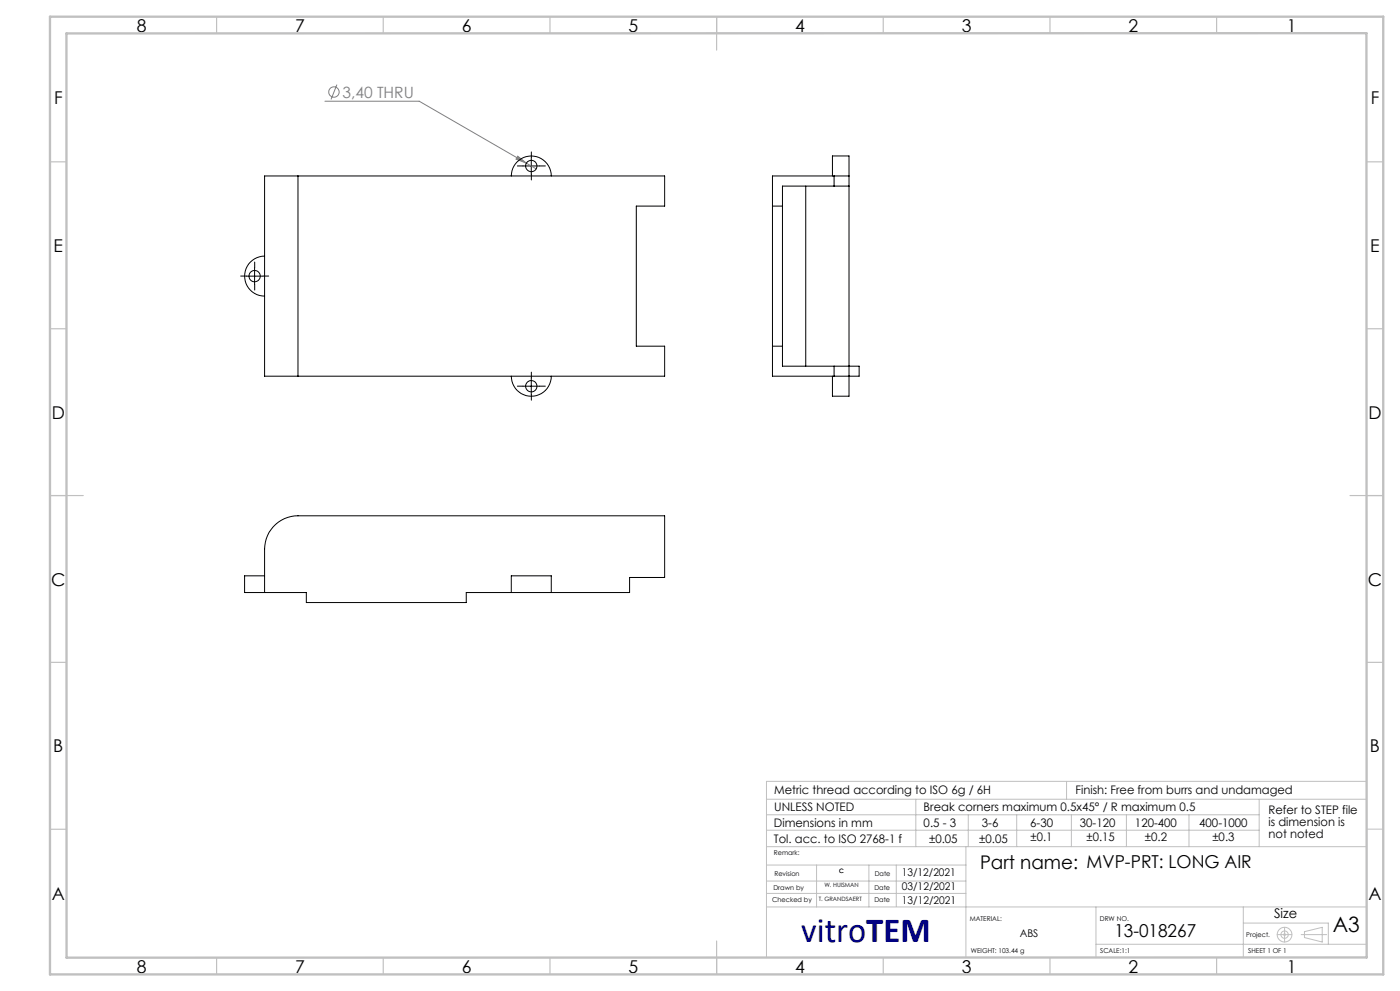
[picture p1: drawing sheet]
<svg xmlns="http://www.w3.org/2000/svg" width="420mm" height="297mm" viewBox="0 0 420 297" stroke-linecap="round" stroke-linejoin="round" font-family="sans-serif">
<g fill="none" stroke="#808080" stroke-width=".3">
<path d="M97.5 30.3h28.3l32.1 18.6M101.1 25.4l-1.8 4.4M155.3 46.8l2.6 2.1-3.1-1.2zM157.9 48.9l3 1.7"/>
<circle cx="100.2" cy="27.6" r="1.55"/>
</g>
<g fill="none" stroke="#c0c0c0" stroke-width=".3">
<path d="M229.9 239.5h180.1M274.7 239.5v14.2M320 234.2v5.3M377.8 239.5v14.2M410 234.2h-180.1v52.7M229.9 253.7h180.1M229.9 248.8h147.9M230 259.3h59.8M230 244.2h147.8M245 259.3v12.5M260.7 259.3v12.5M268.9 259.3v12.3"/>
<path d="M289.8 253.7v33.3M290.5 244.2v9.5M305 244.2v9.5M321.4 244.2v9.5M337.9 244.2v9.5M356.7 244.2v9.5M410 248.5h5M229.9 264.1h59.9M230 267.8h59.8M230 271.8h180M328.8 271.8v15.2M373 271.8v15.2"/>
<path d="M373 276.6h25.5v6.4M385.4 277.9v4.4M391.3 279.2l5.4-1.3v4.4l-5.4-1.3zM328.8 283h81.2M383.2 280.1h4.4M390.3 280.1h7.7"/>
<circle cx="385.4" cy="280.1" r=".26"/>
<circle cx="385.4" cy="280.1" r="1.11"/>
<circle cx="385.4" cy="280.1" r="2.21"/>
</g>
<path d="M156.9 49.7h-1.7M159.4 47.2v-1.7M159.4 52.2v1.7M161.9 49.7h1.7M73.9 82.7h-1.7M76.4 80.2v-1.7M76.4 85.2v1.7M78.9 82.7h1.7M156.9 115.7h-1.7M159.4 113.2v-1.7M159.4 118.2v1.7M161.9 115.7h1.7" fill="none" stroke="#000" stroke-width=".3" stroke-dasharray="15.2 1.3 1.3 1.3"/>
<path d="M156.9 49.7h5M159.4 47.3v4.9M73.9 82.8h5M76.4 80.3v5M156.9 115.7h5M159.4 113.2v5" fill="none" stroke="#000" stroke-width=".3"/>
<g fill="none" stroke="#c0c0c0" stroke-width=".35">
<path d="M65 5v5M115 5v5M165 5v5M215 5v10M265 5v5M315 5v5M365 5v5M15 48.5h5M410 48.5h5M15 98.5h5M410 98.5h5M15 148.5h10"/>
<path d="M405 148.5h10M15 198.5h5M410 198.5h5M15 248.5h5M65 287v5M115 287v5M165 287v5M215 282v10M265 287v5M315 287v5M365 287v5"/>
</g>
<path d="M15 5h400v287h-400zM19.9 10l390-.1 .1 277-390 .1z" fill="none" stroke="#c0c0c0" stroke-width=".7"/>
<path d="M155.3 46.8l2.6 2.1-3.1-1.2z" fill="#808080"/>
<g fill="none" stroke="#000" stroke-width=".3">
<path d="M89.4 52.7h-10v60h10M89.4 52.7v60M89.4 52.7h110v9.1h-8.5v41.9h8.5v9h-110M153.4 52.7a6 6 0 0 1 6-6 6 6 0 0 1 6 6M241.7 55.8v53.9M249.7 52.7v-6h5v6M250.2 52.7v3.1M254.7 52.7v66h-5v-6M254.7 52.7h-23v60h26v-3h-23v-53.9h20M79.4 76.8a6 6 0 0 0-6 6 6 6 0 0 0 6 6M231.7 61.8h3M153.4 112.7a6 6 0 0 0 6 6 6 6 0 0 0 6-6"/>
<path d="M231.7 103.7h3M250.2 109.7v3M79.4 177.6v-13a10 10 0 0 1 10-10h110v18.5h-10.5v4.5h-23.5M79.4 172.6h-6v5h6M79.4 177.6h12.5v3h48v-3h13.5M153.4 177.6v-5h12v5M153.4 177.6h12"/>
<circle cx="159.4" cy="49.8" r="1.7"/>
<circle cx="76.4" cy="82.7" r="1.7"/>
<circle cx="159.4" cy="115.8" r="1.7"/>
</g>
<text font-size="10.6" fill="#000080" x="240.4" y="282.2">vitroTEM</text>
<text font-size="6.3" x="399.8" y="279.4">A3</text>
<text font-size="5.6" x="294" y="260.3">Part name: MVP-PRT: LONG AIR</text>
<g font-size="5.3">
<text x="41" y="9.5">8</text>
<text x="88.5" y="9.5">7</text>
<text x="138.5" y="9.5">6</text>
<text x="188.5" y="9.5">5</text>
<text x="238.5" y="9.5">4</text>
<text x="288.5" y="9.5">3</text>
<text x="338.5" y="9.5">2</text>
<text x="386" y="9.5">1</text>
<text x="16.2" y="31.2">F</text>
<text x="411.2" y="31.2">F</text>
<text x="16.1" y="75.5">E</text>
<text x="411.1" y="75.5">E</text>
<text x="15.5" y="125.5">D</text>
<text x="410.5" y="125.5">D</text>
<text x="15.4" y="175.5">C</text>
<text x="410.4" y="175.5">C</text>
<text x="16" y="225.5">B</text>
<text x="411" y="225.5">B</text>
<text x="15.5" y="269.7">A</text>
<text x="410.5" y="269.7">A</text>
<text x="334.3" y="280.7">13-018267</text>
<text x="41" y="291.5">8</text>
<text x="88.5" y="291.5">7</text>
<text x="138.5" y="291.5">6</text>
<text x="188.5" y="291.5">5</text>
<text x="238.5" y="291.5">4</text>
<text x="288.5" y="291.5">3</text>
<text x="338.5" y="291.5">2</text>
<text x="386" y="291.5">1</text>
</g>
<text font-size="4.7" fill="#808080" x="102.8" y="29.3">3,40 THRU</text>
<text font-size="4" x="382.2" y="275.3">Size</text>
<g font-size="3.5">
<text x="232.3" y="238">Metric thread according to ISO 6g / 6H</text>
<text x="322.7" y="238">Finish: Free from burrs and undamaged</text>
<text x="232.3" y="243.2">UNLESS NOTED</text>
<text x="277.1" y="243.2">Break corners maximum 0.5x45° / R maximum 0.5</text>
<text x="380.5" y="244.1">Refer to STEP file</text>
<text x="232.2" y="247.9">Dimensions in mm</text>
<text x="277.1" y="247.9">0.5 - 3</text>
<text x="294.6" y="247.9">3-6</text>
<text x="309.1" y="247.9">6-30</text>
<text x="324" y="247.9">30-120</text>
<text x="340.5" y="247.9">120-400</text>
<text x="359.8" y="247.9">400-1000</text>
<text x="380.5" y="247.6">is dimension is</text>
<text x="380.5" y="251.1">not noted</text>
<text x="232.2" y="252.8">Tol. acc. to ISO 2768-1 f</text>
<text x="278.7" y="252.8">±0.05</text>
<text x="293.8" y="252.8">±0.05</text>
<text x="309.2" y="252.2">±0.1</text>
<text x="326" y="252.2">±0.15</text>
<text x="343.5" y="252.2">±0.2</text>
<text x="363.7" y="252.2">±0.3</text>
</g>
<g font-size="3.2">
<text x="270.6" y="262.7">13/12/2021</text>
<text x="270.5" y="266.8">03/12/2021</text>
<text x="270.6" y="270.9">13/12/2021</text>
<text x="305.9" y="280.8">ABS</text>
</g>
<g font-size="2">
<text x="232.2" y="256.1">Remark:</text>
<text x="232.3" y="262.6">Revision</text>
<text x="262.4" y="262.6">Date</text>
<text x="232" y="266.8">Drawn by</text>
<text x="262.3" y="266.8">Date</text>
<text x="231.7" y="270.4">Checked by</text>
<text x="262.3" y="270.4">Date</text>
<text x="290.9" y="276.1">MATERIAL:</text>
<text x="330" y="276.1">DRW NO.</text>
<text x="373.9" y="280.8">Project.</text>
<text x="291.3" y="285.6">WEIGHT: 103.44 g</text>
<text x="330.1" y="285.6">SCALE:1:1</text>
<text x="374.5" y="285.6">SHEET 1 OF 1</text>
</g>
<g font-size="1.8">
<text x="251.8" y="261.6">C</text>
<text x="245.6" y="270">T. GRANDSAERT</text>
<text x="247.3" y="265.7">W. HUISMAN</text>
</g>
</svg>
